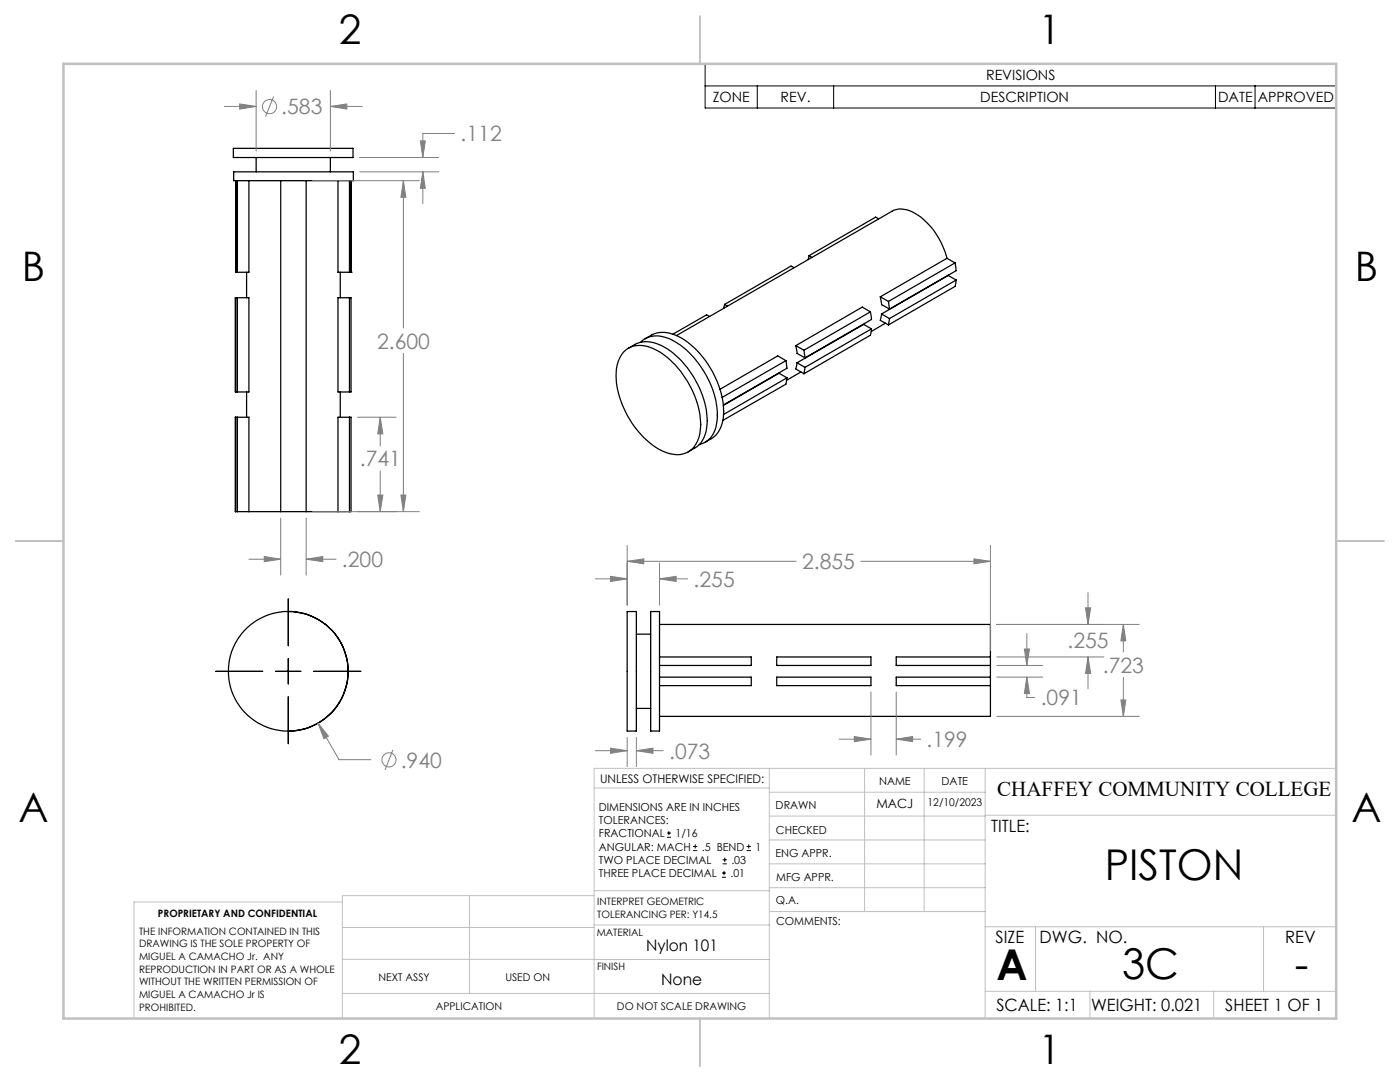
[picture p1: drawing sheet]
<svg xmlns="http://www.w3.org/2000/svg" width="279mm" height="216mm" viewBox="0 0 279 216" stroke-linecap="round" stroke-linejoin="round" font-family="sans-serif">
<g fill="none" stroke="#000" stroke-width=".25">
<path d="M46.6 29.6h23.8v1.8h-23.8zM46.6 34.3h23.9v1.8h-23.9zM47.1 36.1v18.2M47.4 36.1v18.2M49.7 36.1v18.2h-2.3M51.1 31.4v2.9M56 36.1v66M61.1 36.1v66M65.9 31.4v2.9M67.5 36.1v18.2h2.2M69.7 36.1v18.2M70.1 36.1v18.2"/>
<path d="M47.1 59.4h.3M47.1 54.3h.3M47.1 54.3h.1M47.1 59.4v18.8M47.1 59.4h-.1v18.8h.1M47.4 59.4h2.3v18.8h-2.3M47.4 59.4v18.8M49.2 54.3v5.1M67.9 54.3v5.1M69.7 59.4h.4v18.8h-.4M69.7 54.3h.4M69.7 59.4h-2.2v18.8h2.2"/>
<path d="M69.7 59.4v18.8M70.1 54.3h.1M158.5 53.4l-.6-.3-13.3 7.6M161.5 51l-.2 .8M161.5 51l.5 .4M175.4 43.7l-.6-.4-13.3 7.7M175.7 59.2l.2 1.6 1.6 .9M175.7 59.2l1.6 .9M189 51.5a14 14 0 0 0-7.4-9.4 4.1 4.1 0 0 0-3.6 .1l-43 24.8M189 51.5l-13.3 7.7M189 51.5l1.6 1M189.2 55l-13.3 7.7"/>
<path d="M189.2 55l1.6 .9M189.3 54.9l-.1 .1M190.6 52.5l.2 1.5-13.3 7.7M190.6 52.5l-13.3 7.6M190.8 55.9l-.2 1.2-13.3 7.7M190.8 55.9l-13.3 7.7M47.1 78.2h.3M49.2 78.2v5.1M67.9 78.2v5.1M124.5 70.2a5.1 5.1 0 0 1 6.3-.4 18.2 18.2 0 0 1 8.5 11.3 9.7 9.7 0 0 1-.7 7.9 4.8 4.8 0 0 1-6.1 1.1 17.7 17.7 0 0 1-8.9-10.9 10 10 0 0 1 .6-8.6zM125.4 69.5l1.3-.8a6 6 0 0 1 6 .6 18.6 18.6 0 0 1 8.4 14.7 6.2 6.2 0 0 1-2.2 5.3l-1.6 .9M127.9 68.3a4.9 4.9 0 0 1 5.7-.7 18 18 0 0 1 8.9 10.9 11.5 11.5 0 0 1 0 7.8 4.5 4.5 0 0 1-2.9 2.4"/>
<path d="M128.8 67.6l1.2-.7a6 6 0 0 1 6 .6 18.4 18.4 0 0 1 8.4 15.2 5.8 5.8 0 0 1-3.7 5.6M141.6 63.1l-.6-.3-6.7 3.9M144.6 60.7l-.2 .8M144.6 60.7l.6 .4M156.8 72l.3 1.5-12.7 7.3M156.8 72l-1.6-1-11.5 6.7M156.8 72l-12.7 7.3M157.1 75.4l-.3 1.3-12.5 7.2M157.1 75.4l-1.6-.9-11.1 6.4M157.1 75.4l-12.7 7.3M158.8 69l.3 1.5 1.6 .9M158.8 69l1.6 .9"/>
<path d="M159.1 72.4l-.3 1.2 1.6 1M159.1 72.4l1.6 .9M159.8 74.2l-2.8 1.7M160.4 69.9l.3 1.5M160.7 73.3l-.3 1.3M173.7 62.2l.2 1.5-13.2 7.7M173.7 62.2l-1.6-.9-13.3 7.7M173.7 62.2l-13.3 7.7M173.9 65.6l-.2 1.3-13.3 7.7M173.9 65.6l-1.5-.9-13.3 7.7M173.9 65.6l-13.2 7.7M175.9 62.7l-.2 1.2 1.6 .9"/>
<path d="M175.9 62.7l1.6 .9M176.7 64.5l-2.8 1.6M177.3 60.1l.2 1.6M177.5 63.6l-.2 1.2M47.1 83.3h.3M47.1 83.3h-.1v18.8h.1M47.1 83.3v18.8M47.4 83.3h2.3v18.8M47.4 83.3v18.8M69.7 83.3h.4v18.8h-.4M69.7 83.3h-2.2v18.8M69.7 83.3v18.8"/>
<path d="M47.1 102.1h.3M47.4 102.1h2.3M49.7 102.1h6.3M56 102.1h5.1M61.1 102.1h6.4M67.5 102.1h2.2M57.5 122a11.9 11.9 0 0 1 12 11.9 11.9 11.9 0 0 1-12 12M125.2 122h1.8v23.9h-1.8zM127 126.5h2.9M129.9 122h1.7v23.9h-1.7zM131.6 131.1h18.3v1.7h-18.3M131.6 135.1h18.3v1.7h-18.3"/>
<path d="M131.6 124.6h66.1v6.5M155 131.1h18.8v1.7h-18.8zM155 135.1h18.8v1.7h-18.8zM197.7 131.1h-18.8v1.7h18.8M197.7 131.1v1.7M197.7 135.1h-18.8v1.7h18.8M197.7 135.1v1.7M197.7 136.8v6.1h-66.1M197.7 132.8v2.3M127 141.4h2.9"/>
<circle cx="57.5" cy="134" r="11.9"/>
</g>
<g fill="none" stroke="#808080" stroke-width=".2">
<path d="M51.1 18.1v12.1M54.6 19.3l-1.6 4M65.9 18.1v12.1M44.8 21.2h6.3M47.8 20.7l3.3 .5-3.3 .6zM62.4 36.1h21.3M65.9 21.2l3.3-.5v1.1zM65.9 21.2h6.4M71.7 31.4h15.9M71.8 34.3h15.8M80.5 36.1l.5 3.3h-1zM80.5 36.1v29.3"/>
<path d="M83.9 28.1h1l-.5 3.3zM84.4 34.3l.5 3.3h-1zM84.4 34.3v6.3M90.7 26.6h-6.3v4.8M80.5 70.5v31.6M71.3 83.3h7.8M75.4 98.8h1l-.5 3.3zM75.9 83.3l.5 3.3h-1zM75.9 83.3v5.7M75.9 94v8.1M80 98.8h1l-.5 3.3zM49.7 111.6h6.3"/>
<path d="M52.7 111.1l3.3 .5-3.3 .5zM56 103.4v11.4M61.1 111.6l3.3-.5v1zM61.1 103.4v11.4M61.1 111.6h6M62.4 102.1h21.3M118.8 115.5h6.4M121.8 115l3.4 .5-3.4 .5zM125.2 112l3.3-.5v1zM125.2 108.8v12M125.2 112h33.7M131.6 115.5l3.3-.5v1z"/>
<path d="M131.6 112.3v8.5M131.6 115.5h5.6M171.8 112h25.9M194.4 111.5l3.3 .5-3.3 .5zM197.7 108.8v21M217.1 118.3v6.3M173.8 138.1v12.6M178.9 138.1v12.6M198.9 124.6h28.5M198.9 131.1h21.4M198.9 132.8h9.2M198.9 135.1h9.2"/>
<path d="M204.4 129.5h1.1l-.6 3.3zM204.9 135.1l.6 3.3h-1.1zM204.9 135.1v4.1h1.6M204.9 126.4v6.4M216.6 121.3h1.1l-.6 3.3zM217.1 131.1l.6 3.3h-1.1zM217.1 131.1v6.3M223.7 139.7h1l-.5 3.2zM224.2 124.6l.5 3.3h-1zM224.2 124.6v5.5M224.2 135.1v7.8M63.5 144.3l2 2.6-.8 .5z"/>
<path d="M63.5 144.3l4.2 7.3h6.3M78.4 149.6l-1.6 4M118.8 149.8h6.4M121.8 149.3l3.4 .5-3.4 .5zM125.2 147.1v5.9M127 149.8l3.3-.5v1zM127 147.1v5.9M127 149.8h5.4M167.5 147.5h6.3M170.5 147l3.3 .5-3.3 .5zM178.9 147.5l3.2-.5v1zM178.9 147.5h4.8"/>
<path d="M198.9 142.9h28.5"/>
<circle cx="53.8" cy="21.3" r="1.41"/>
<circle cx="77.6" cy="151.6" r="1.42"/>
</g>
<g fill="none" stroke="#000" stroke-width=".2">
<path d="M140.7 12.7h126v8.9h-126zM140.7 17.1h126M151.1 17.1v4.5M166.4 17.1v4.5M242.6 17.1v4.5M250.5 17.1v4.5M57.5 119.5v9.4M43 133.9h9.5M55 133.9h5.1M57.5 131.4v5.1M57.5 139v9.4M62.6 133.9h9.4"/>
<path d="M133.1 167.1h.8M133.1 166.2h.8M133.5 165.8v.9M138.3 169.7h.8M138.3 168.9h.8M138.7 168.5v.8M144.1 175h.8M144.1 174.2h.8M144.2 172.4h.9M144.2 171.6h.9M144.5 173.8v.8M144.6 171.1v.9"/>
<path d="M149 169.7h.9M149 168.9h.9M149.4 168.5v.8"/>
</g>
<g fill="none" stroke="#c0c0c0" stroke-width=".2">
<path d="M118.6 157.2h34.9M153.5 153.3v49.9M153.5 158.1h43.1M172.5 153.3v28.6M184.4 153.3v28.6M196.6 153.3v49.9M266.7 153.3h-148.1v49.9M68.3 180h-41.6v23.2M93.7 178.7v19.5M118.6 178.7h-50.3v24.5M118.6 177.7h35M153.5 167.6h43.1"/>
<path d="M153.5 162.8h43.1M153.5 172.4h43.1M153.5 177.1h43.1M196.6 162.7h70.1M68.3 198.2h85.2M68.3 191.4l85.2 .1M68.3 185.1h50.3M118.6 184.6h35M153.6 181.9h43M196.6 197.8h70.1M196.6 184.9h70.1M206.7 184.9v12.9"/>
<path d="M217.5 197.8v5.4M242.2 197.8v5.4M252.2 184.9v12.9"/>
</g>
<path d="M139.7 3.2v9.5M3.1 107.9h9.6M266.7 107.9h9.5M139.7 203.2v9.6" fill="none" stroke="#c0c0c0" stroke-width=".25"/>
<path d="M12.7 12.7h254v190.5h-254z" fill="none" stroke="#c0c0c0" stroke-width=".5"/>
<path d="M63.5 144.3l1.2 3.1 .8-.5zM125.2 112l3.3-.5v1zM194.4 111.5l3.3 .5-3.3 .5zM121.8 115l3.4 .5-3.4 .5zM131.6 115.5l3.3-.5v1zM224.2 124.6l.5 3.3h-1zM223.7 139.7h1l-.5 3.2zM216.6 121.3h1.1l-.6 3.3zM217.1 131.1l.6 3.3h-1.1zM204.4 129.5h1.1l-.6 3.3zM204.9 135.1l.6 3.3h-1.1zM178.9 147.5l3.2-.5v1zM170.5 147l3.3 .5-3.3 .5zM127 149.8l3.3-.5v1zM121.8 149.3l3.4 .5-3.4 .5zM52.7 111.1l3.3 .5-3.3 .5zM61.1 111.6l3.3-.5v1zM80.5 36.1l.5 3.3h-1zM80 98.8h1l-.5 3.3zM84.4 34.3l.5 3.3h-1zM83.9 28.1h1l-.5 3.3zM47.8 20.7l3.3 .5-3.3 .6zM65.9 21.2l3.3-.5v1.1zM75.9 83.3l.5 3.3h-1zM75.4 98.8h1l-.5 3.3z" fill="#808080"/>
<g font-size="8.5">
<text x="220.5" y="175.5">PISTON</text>
<text x="198.9" y="195.5">A</text>
<text x="223.9" y="195.4">3C</text>
<text x="258.4" y="195.4">-</text>
</g>
<g font-size="8.1">
<text x="67.6" y="8.9">2</text>
<text x="207.3" y="8.9">1</text>
<text x="4.4" y="56.2">B</text>
<text x="270.4" y="56.2">B</text>
<text x="3.7" y="164.1">A</text>
<text x="269.7" y="164.1">A</text>
<text x="67.6" y="212.4">2</text>
<text x="207.3" y="212.4">1</text>
</g>
<g font-size="4.2" fill="#808080">
<text x="56.1" y="22.8">.583</text>
<text x="91.9" y="28.2">.112</text>
<text x="75.2" y="69.5">2.600</text>
<text x="71.8" y="93.1">.741</text>
<text x="68.2" y="113.2">.200</text>
<text x="160.1" y="113.6">2.855</text>
<text x="138.4" y="117.1">.255</text>
<text x="213.1" y="129.3">.255</text>
<text x="220.1" y="134.2">.723</text>
<text x="207.7" y="140.8">.091</text>
<text x="184.9" y="149.1">.199</text>
<text x="80" y="153.2">.940</text>
<text x="133.6" y="151.4">.073</text>
</g>
<text font-size="4.2" x="199" y="158.7">CHAFFEY COMMUNITY COLLEGE</text>
<g font-size="3.4">
<text x="197.8" y="166">TITLE:</text>
<text x="198.7" y="188.1">SIZE</text>
<text x="207.5" y="188.1">DWG. NO.</text>
<text x="256.5" y="188.2">REV</text>
<text x="198.8" y="201.7">SCALE: 1:1</text>
<text x="217.7" y="201.8">WEIGHT: 0.021</text>
<text x="244.5" y="201.7">SHEET 1 OF 1</text>
</g>
<g font-size="3.2">
<text x="129" y="189.8">Nylon 101</text>
<text x="132" y="196.6">None</text>
</g>
<g font-size="2.8">
<text x="196.8" y="16">REVISIONS</text>
<text x="142.2" y="20.4">ZONE</text>
<text x="155.8" y="20.4">REV.</text>
<text x="195.6" y="20.4">DESCRIPTION</text>
<text x="243.1" y="20.4">DATE</text>
<text x="251" y="20.4">APPROVED</text>
</g>
<text font-size="2.5" x="174.9" y="161.3">MACJ</text>
<text font-size="2.4" x="119.8" y="156.2">UNLESS OTHERWISE SPECIFIED:</text>
<g font-size="2.2">
<text x="119.5" y="161.8">DIMENSIONS ARE IN INCHES</text>
<text x="154.8" y="161.4">DRAWN</text>
<text x="175.4" y="156.6">NAME</text>
<text x="187.9" y="156.7">DATE</text>
<text x="119.5" y="164.4">TOLERANCES:</text>
<text x="119.5" y="167.1">FRACTIONAL</text>
<text x="134.8" y="167.1">1/16</text>
<text x="154.9" y="166.3">CHECKED</text>
<text x="119.5" y="172.4">TWO PLACE DECIMAL</text>
<text x="119.5" y="169.7">ANGULAR: MACH</text>
<text x="140.1" y="169.7">.5 BEND</text>
<text x="146" y="172.4">.03</text>
<text x="150.8" y="169.7">1</text>
<text x="154.8" y="171">ENG APPR.</text>
<text x="119.5" y="175">THREE PLACE DECIMAL</text>
<text x="145.8" y="175">.01</text>
<text x="154.9" y="175.7">MFG APPR.</text>
<text x="154.9" y="180.4">Q.A.</text>
<text x="154.9" y="184.6">COMMENTS:</text>
</g>
<g font-size="2.1">
<text x="185.1" y="160.7">12/10/2023</text>
<text x="75.5" y="195.7">NEXT ASSY</text>
<text x="100.9" y="195.7">USED ON</text>
<text x="86.9" y="201.5">APPLICATION</text>
<text x="123.1" y="201.6">DO NOT SCALE DRAWING</text>
</g>
<g font-size="2">
<text x="31.5" y="182.9">PROPRIETARY AND CONFIDENTIAL</text>
<text x="119.2" y="180.6">INTERPRET GEOMETRIC</text>
<text x="119.2" y="183.1">TOLERANCING PER: Y14.5</text>
<text x="27.8" y="186.5">THE INFORMATION CONTAINED IN THIS</text>
<text x="27.8" y="189">DRAWING IS THE SOLE PROPERTY OF</text>
<text x="27.8" y="191.6">MIGUEL A CAMACHO Jr. ANY</text>
<text x="119.1" y="186.7">MATERIAL</text>
<text x="27.8" y="194.1">REPRODUCTION IN PART OR AS A WHOLE</text>
<text x="27.8" y="196.6">WITHOUT THE WRITTEN PERMISSION OF</text>
<text x="119.1" y="193.5">FINISH</text>
<text x="27.8" y="199.1">MIGUEL A CAMACHO Jr IS</text>
<text x="27.8" y="201.7">PROHIBITED.</text>
</g>
</svg>
